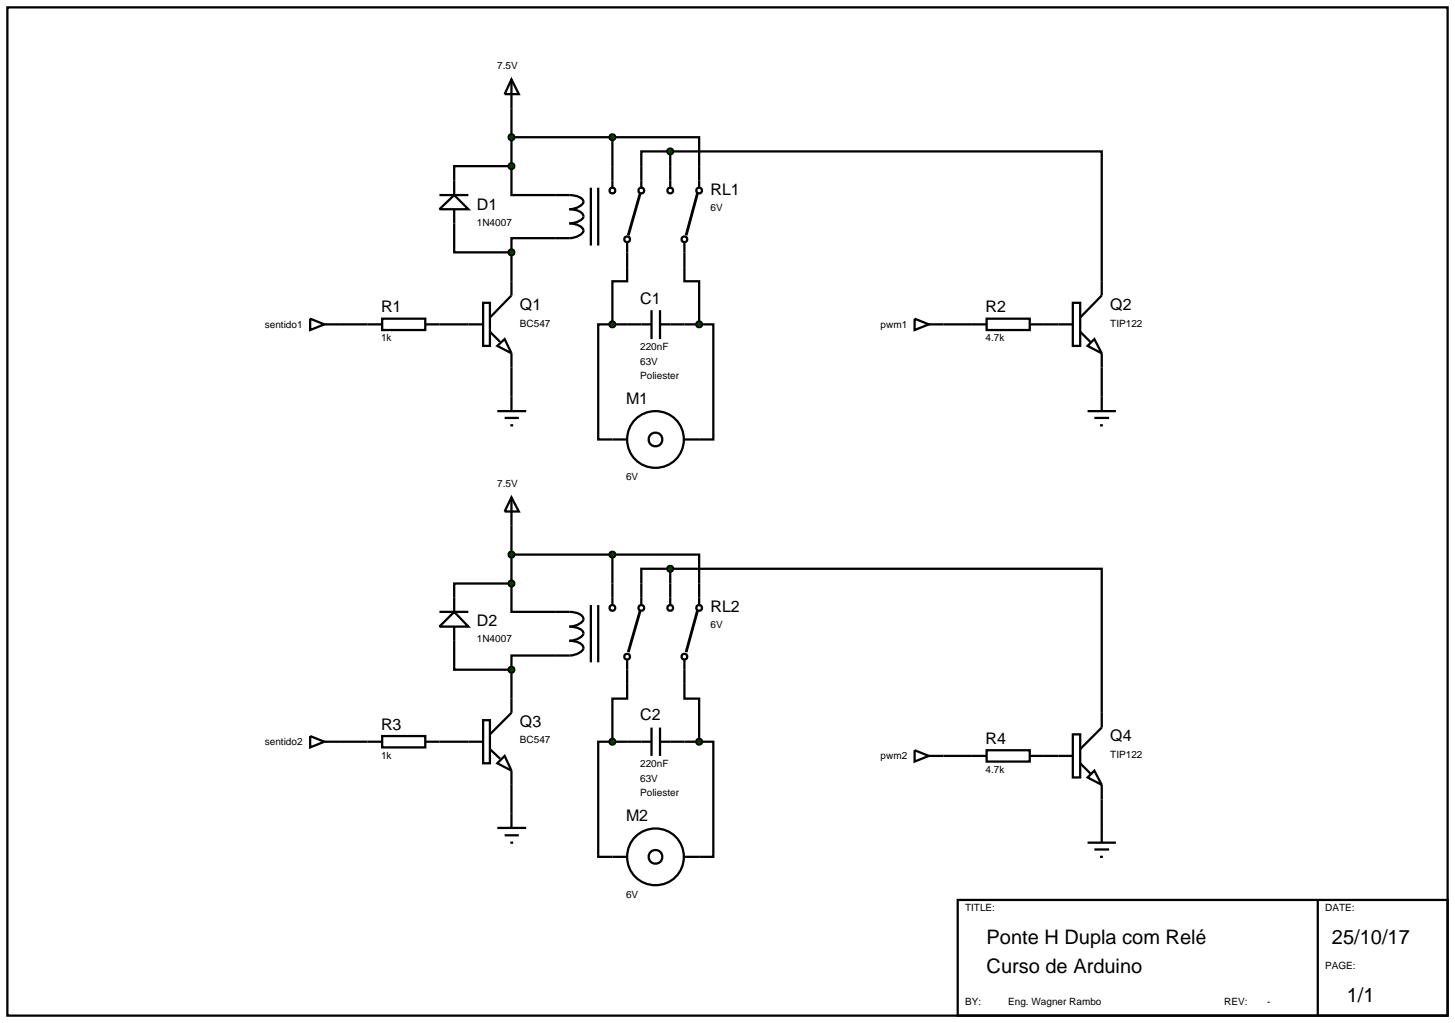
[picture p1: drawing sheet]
<svg xmlns="http://www.w3.org/2000/svg" width="257mm" height="180mm" viewBox="0 0 257 180" stroke-linecap="round" stroke-linejoin="round" font-family="sans-serif">
<g fill="none" stroke="#000" stroke-width=".4">
<path d="M1.3 1.3h254v177.8h-254zM90.2 19.1v10.2M77.5 36.9l2.6-2.5 2.5 2.5zM77.5 34.4h5.1M80.1 36.9v7.6h10.1M90.2 29.3v5.1h7.7a8.6 8.6 0 0 1 4.2 .3 .84 .84 0 0 1 .7 1.2 3 3 0 0 1-2.4 1 2.98 2.98 0 0 1 2.4 .9 .85 .85 0 0 1-.7 1.2l-1.1 .3-.6 .1a2.31 2.31 0 0 1 2.5 1.3 2.6 2.6 0 0 1-2.5 1.3h-10.2v2.5M90.2 29.3h-10.1v5.1M90.2 24.2h17.8M104.2 33.1v10.2M105.5 33.1v10.2M108 24.2h15.3v8.9M108 24.2v8.9"/>
<path d="M118.2 26.7h-5.1v6.4M118.2 26.7h76.1v22.9M118.2 26.7v6.4M59.8 57.2h7.6M67.4 56.2h7.6v2h-7.6zM75 57.2h10.2M85.2 53.4h1.2v7.6h-1.2zM86.4 58.5l1.8 1.8M90.2 44.5v7.6l-3.8 3.9M108 57.2h-2.5v20.3h2.5M108 57.2h2.6M110.6 42.8v6.8h-2.6v7.6"/>
<path d="M120.7 42.8v6.8h2.6v7.6M120.7 57.2h2.6M123.3 57.2h2.5v20.3h-2.5M166.4 57.2h5M184.1 57.2h2.6M87.7 61l1.3-1.2 1.2 2.5zM87.7 72.5h5.1M89 73.7h2.5M90 75h.5M90.2 62.3v10.2M194.3 64.8v5.1M90.2 92.7v10.2"/>
<path d="M90.2 97.8h17.8M108 97.8h15.3v5.1M108 97.8v5.1M80.1 113v5.1h10.1M90.2 102.9h-10.1v2.5M90.2 102.9v5h7.7M90.2 118.1v5.1M97.9 115.6h-7.7v2.5M118.2 100.3h-5.1v2.6M118.2 100.3h76.1v25.4M118.2 100.3v2.6M59.8 130.8h5"/>
<path d="M77.5 130.8h5.1M90.2 138.4v5.1M108 130.8h-2.5v20.3h2.5M108 130.8h2.6M110.6 120.6v2.6h-2.6v7.6M120.7 120.6v2.6h2.6v7.6M120.7 130.8h2.6M123.3 130.8h2.5v20.3h-2.5M166.4 133.3h5M184.1 133.3h2.6M168.9 158.7h86.4v20.4h-86.4zM194.3 141v5"/>
<path d="M232.4 158.7v20.4"/>
<circle cx="108" cy="33.6" r=".51"/>
<circle cx="113.1" cy="33.6" r=".51"/>
<circle cx="118.2" cy="33.6" r=".51"/>
<circle cx="123.3" cy="33.6" r=".51"/>
<circle cx="110.6" cy="42.2" r=".51"/>
<circle cx="120.7" cy="42.2" r=".51"/>
</g>
<path d="M112.9 34.1l-2.1 7.4M123 34.1l-2 7.4" fill="none" stroke="#000" stroke-width=".5"/>
<path d="M89.9 44.1l.3-.1-.5 .5zM90.2 44l.4 .2 .1 .3zM90.7 44.5l-.1 .3-.4 .2zM89.7 44.5l.5 .5-.4-.2z" fill="#004000" stroke="#000" stroke-width=".4"/>
<path d="M90.2 44l.5 .5-.5 .5-.5-.5z" fill="#004000"/>
<g fill="none" stroke="#000" stroke-width=".4">
<path d="M108 77.5h2.6M120.7 77.5h2.6"/>
<circle cx="115.6" cy="77.5" r="1.21"/>
<circle cx="115.6" cy="77.5" r="5"/>
</g>
<path d="M107.6 23.9l.4-.2-.5 .5zM108 23.7l.4 .2 .1 .3zM108.5 24.2l-.1 .3-.4 .2zM107.5 24.2l.5 .5-.4-.2z" fill="#004000" stroke="#000" stroke-width=".4"/>
<path d="M107.5 24.2l.5-.5 .5 .5-.5 .5z" fill="#004000"/>
<path d="M191.8 72.5h5M193 73.7h2.6M194 75h.5M194.3 69.9v2.6" fill="none" stroke="#000" stroke-width=".4"/>
<path d="M89.8 29l.4-.2-.5 .5zM90.2 28.8l.3 .1 .2 .4zM90.7 29.3l-.1 .3-.4 .2zM89.7 29.3l.5 .5-.4-.2z" fill="#004000" stroke="#000" stroke-width=".4"/>
<path d="M89.7 29.3l.5-.5 .5 .5-.5 .5z" fill="#004000"/>
<path d="M186.7 57.2h2.5M189.2 53.4h1.3v7.6h-1.3zM190.5 58.5l1.8 1.8M194.3 49.6v2.5l-3.8 3.9M191.8 61l1.2-1.2 1.3 2.5zM194.3 62.3v2.5" fill="none" stroke="#000" stroke-width=".4"/>
<path d="M117.9 26.3l.3-.1-.5 .5zM118.2 26.2l.3 .1 .2 .4zM118.2 27.2l.5-.5-.2 .4zM117.7 26.7l.5 .5-.4-.2z" fill="#004000" stroke="#000" stroke-width=".4"/>
<path d="M117.7 26.7l.5-.5 .5 .5-.5 .5z" fill="#004000"/>
<g fill="none" stroke="#000" stroke-width=".4">
<path d="M171.4 57.2h2.6M174 56.2h7.6v2h-7.6zM181.6 57.2h2.5M77.5 107.9h5.1M80.1 107.9l2.5 2.6h-5.1zM80.1 105.4v2.5M80.1 110.5v2.5M97.9 107.9a8.2 8.2 0 0 1 4.2 .3 .9 .9 0 0 1 .8 .9 .9 .9 0 0 1-.8 .9l-1.1 .4-.6 .1a3.2 3.2 0 0 1 2.4 .9 .88 .88 0 0 1-.7 1.1l-1.1 .4-.6 .1a2.98 2.98 0 0 1 2.4 .9 .91 .91 0 0 1-.7 1.2 6.6 6.6 0 0 1-4.2 .5M104.2 106.7v10.1M105.5 106.7v10.1M108 102.9v3.8M110.6 116.3v4.3"/>
<path d="M113.1 102.9v3.8M118.2 102.9v3.8M120.7 116.3v4.3M123.3 102.9v3.8M64.8 130.8h2.6M67.4 129.8h7.6v2h-7.6zM75 130.8h2.5M82.6 130.8h2.6M85.2 127h1.2v7.6h-1.2zM86.4 132.1l1.8 1.7M87.7 134.6l1.3-1.3 1.2 2.6zM90.2 123.2v2.5l-3.8 3.8"/>
<path d="M90.2 135.9v2.5M87.7 146h5.1M89 147.3h2.5M90 148.6h.5M90.2 143.5v2.5"/>
<circle cx="108" cy="107.2" r=".51"/>
<circle cx="110.6" cy="115.8" r=".51"/>
<circle cx="113.1" cy="107.2" r=".51"/>
<circle cx="118.2" cy="107.2" r=".51"/>
<circle cx="120.7" cy="115.8" r=".51"/>
<circle cx="123.3" cy="107.2" r=".51"/>
</g>
<path d="M112.9 107.7l-2.1 7.3M123 107.7l-2 7.3" fill="none" stroke="#000" stroke-width=".5"/>
<path d="M89.9 117.7l.3-.1-.5 .5zM90.2 117.6l.4 .2 .1 .3zM90.7 118.1l-.2 .4-.3 .1zM89.7 118.1l.5 .5-.4-.2z" fill="#004000" stroke="#000" stroke-width=".4"/>
<path d="M90.2 117.6l.5 .5-.5 .5-.5-.5z" fill="#004000"/>
<g fill="none" stroke="#000" stroke-width=".4">
<path d="M108 151.1h2.6M120.7 151.1h2.6"/>
<circle cx="115.6" cy="151.1" r="1.21"/>
<circle cx="115.6" cy="151.1" r="5"/>
</g>
<path d="M107.6 97.5l.4-.2-.5 .5zM108 97.3l.3 .1 .2 .4zM108.5 97.8l-.1 .3-.4 .2zM107.5 97.8l.5 .5-.3-.1z" fill="#004000" stroke="#000" stroke-width=".4"/>
<path d="M107.5 97.8l.5-.5 .5 .5-.5 .5z" fill="#004000"/>
<path d="M191.8 148.6h5M193 149.8h2.6M194 151.1h.5M194.3 146v2.6" fill="none" stroke="#000" stroke-width=".4"/>
<path d="M89.9 102.5l.3-.1-.5 .5zM90.2 102.4l.3 .1 .2 .4zM90.7 102.9l-.2 .4-.3 .1zM89.7 102.9l.5 .5-.4-.2z" fill="#004000" stroke="#000" stroke-width=".4"/>
<path d="M90.2 102.4l.5 .5-.5 .5-.5-.5z" fill="#004000"/>
<path d="M186.7 133.3h2.5M189.2 129.5h1.3v7.6h-1.3zM190.5 134.6l1.8 1.8M193 135.9l1.3 2.5-2.5-1.3zM194.3 125.7v2.6l-3.8 3.8M194.3 138.4v2.6" fill="none" stroke="#000" stroke-width=".4"/>
<path d="M117.8 100l.4-.2-.5 .5zM118.2 99.8l.3 .1 .2 .4zM118.7 100.3l-.2 .4-.3 .1zM117.7 100.3l.5 .5-.3-.1z" fill="#004000" stroke="#000" stroke-width=".4"/>
<path d="M118.2 99.8l.5 .5-.5 .5-.5-.5z" fill="#004000"/>
<g fill="none" stroke="#000" stroke-width=".4">
<path d="M54.7 56.2l2.5 1-2.5 1zM57.2 57.2h2.6M161.3 56.2l2.5 1-2.5 1zM163.8 57.2h2.6M90.2 87.7l1.3 2.5h-2.5zM90.2 87.7v5M54.7 129.8l2.5 1-2.5 1zM57.2 130.8h2.6M161.3 132.3l2.5 1-2.5 1zM163.8 133.3h2.6M171.4 133.3h2.6M174 132.3h7.6v2h-7.6z"/>
<path d="M181.6 133.3h2.5"/>
</g>
<path d="M89.9 97.4l.3-.1-.5 .5zM90.2 97.3l.3 .1 .2 .4zM90.7 97.8l-.1 .3-.4 .2zM89.7 97.8l.5 .5-.4-.2z" fill="#004000" stroke="#000" stroke-width=".4"/>
<path d="M90.2 97.3l.5 .5-.5 .5-.5-.5z" fill="#004000"/>
<path d="M90.2 14l1.3 2.6h-2.5zM90.2 14v5.1" fill="none" stroke="#000" stroke-width=".4"/>
<path d="M89.8 23.9l.4-.2-.5 .5zM90.2 23.7l.3 .1 .2 .4zM90.7 24.2l-.1 .3-.4 .2zM89.7 24.2l.5 .5-.4-.2z" fill="#004000" stroke="#000" stroke-width=".4"/>
<path d="M89.7 24.2l.5-.5 .5 .5-.5 .5z" fill="#004000"/>
<path d="M110.6 57.2h4.3M114.9 54.7v5.1M116.4 54.7v5.1M116.4 57.2h4.3M110.6 130.8h4.3M114.9 128.3v5M116.4 128.3v5M116.4 130.8h4.3" fill="none" stroke="#000" stroke-width=".4"/>
<g fill="#004000" stroke="#000" stroke-width=".4">
<path d="M122.9 56.9l.4-.2-.5 .5zM123.3 56.7l.4 .2 .1 .3zM123.8 57.2l-.1 .3-.4 .2zM122.8 57.2l.5 .5-.3-.1z"/>
<path d="M107.7 56.8l.3-.1-.5 .5zM108 56.7l.4 .2 .1 .3zM108.5 57.2l-.1 .3-.4 .2zM107.5 57.2l.5 .5-.3-.1z"/>
<path d="M122.9 130.5l.4-.2-.5 .5zM123.3 130.3l.4 .2 .1 .3zM123.8 130.8l-.2 .4-.3 .1zM122.8 130.8l.5 .5-.3-.1z"/>
<path d="M107.7 130.4l.3-.1-.5 .5zM108 130.3l.4 .2 .1 .3zM108.5 130.8l-.2 .4-.3 .1zM107.5 130.8l.5 .5-.3-.1z"/>
</g>
<g fill="#004000">
<path d="M122.8 57.2l.5-.5 .5 .5-.5 .5z"/>
<path d="M107.5 57.2l.5-.5 .5 .5-.5 .5z"/>
<path d="M122.8 130.8l.5-.5 .5 .5-.5 .5z"/>
<path d="M107.5 130.8l.5-.5 .5 .5-.5 .5z"/>
</g>
<g font-size="3.5">
<text x="174" y="166.5">Ponte H Dupla com Relé</text>
<text x="234.9" y="166.5">25/10/17</text>
<text x="174" y="171.6">Curso de Arduino</text>
<text x="237.5" y="176.7">1/1</text>
</g>
<g font-size="2.8">
<text x="125.3" y="34.4">RL1</text>
<text x="84.1" y="37">D1</text>
<text x="112.9" y="53.6">C1</text>
<text x="67.2" y="55.1">R1</text>
<text x="91.7" y="54.7">Q1</text>
<text x="173.8" y="55.1">R2</text>
<text x="195.8" y="54.7">Q2</text>
<text x="110.4" y="71.3">M1</text>
<text x="125.3" y="108">RL2</text>
<text x="84.1" y="110.5">D2</text>
<text x="67.2" y="128.7">R3</text>
<text x="91.7" y="128.3">Q3</text>
<text x="112.9" y="127.1">C2</text>
<text x="173.8" y="131.2">R4</text>
<text x="195.8" y="130.8">Q4</text>
<text x="110.4" y="144.8">M2</text>
</g>
<g font-size="1.8">
<text x="87.7" y="12.1">7.5V</text>
<text x="84.1" y="39.8">1N4007</text>
<text x="125.3" y="37.2">6V</text>
<text x="46.7" y="57.8">sentido1</text>
<text x="91.7" y="57.6">BC547</text>
<text x="155.3" y="57.8">pwm1</text>
<text x="195.8" y="57.6">TIP122</text>
<text x="67.2" y="60.2">1k</text>
<text x="112.9" y="61.8">220nF</text>
<text x="112.9" y="64.3">63V</text>
<text x="173.8" y="60.2">4.7k</text>
<text x="112.9" y="66.9">Poliester</text>
<text x="87.7" y="85.8">7.5V</text>
<text x="110.4" y="84.7">6V</text>
<text x="84.1" y="113.3">1N4007</text>
<text x="125.3" y="110.8">6V</text>
<text x="46.7" y="131.4">sentido2</text>
<text x="91.7" y="131.1">BC547</text>
<text x="67.2" y="133.8">1k</text>
<text x="112.9" y="135.3">220nF</text>
<text x="112.9" y="137.9">63V</text>
<text x="155.3" y="133.9">pwm2</text>
<text x="173.8" y="136.3">4.7k</text>
<text x="195.8" y="133.7">TIP122</text>
<text x="112.9" y="140.4">Poliester</text>
<text x="110.4" y="158.3">6V</text>
<text x="170.2" y="160.7">TITLE:</text>
<text x="233.7" y="160.7">DATE:</text>
<text x="233.7" y="170.8">PAGE:</text>
<text x="170.2" y="177.2">BY:</text>
<text x="177.8" y="177.2">Eng. Wagner Rambo</text>
<text x="215.9" y="177.2">REV:</text>
<text x="223.5" y="177.2">-</text>
</g>
</svg>
